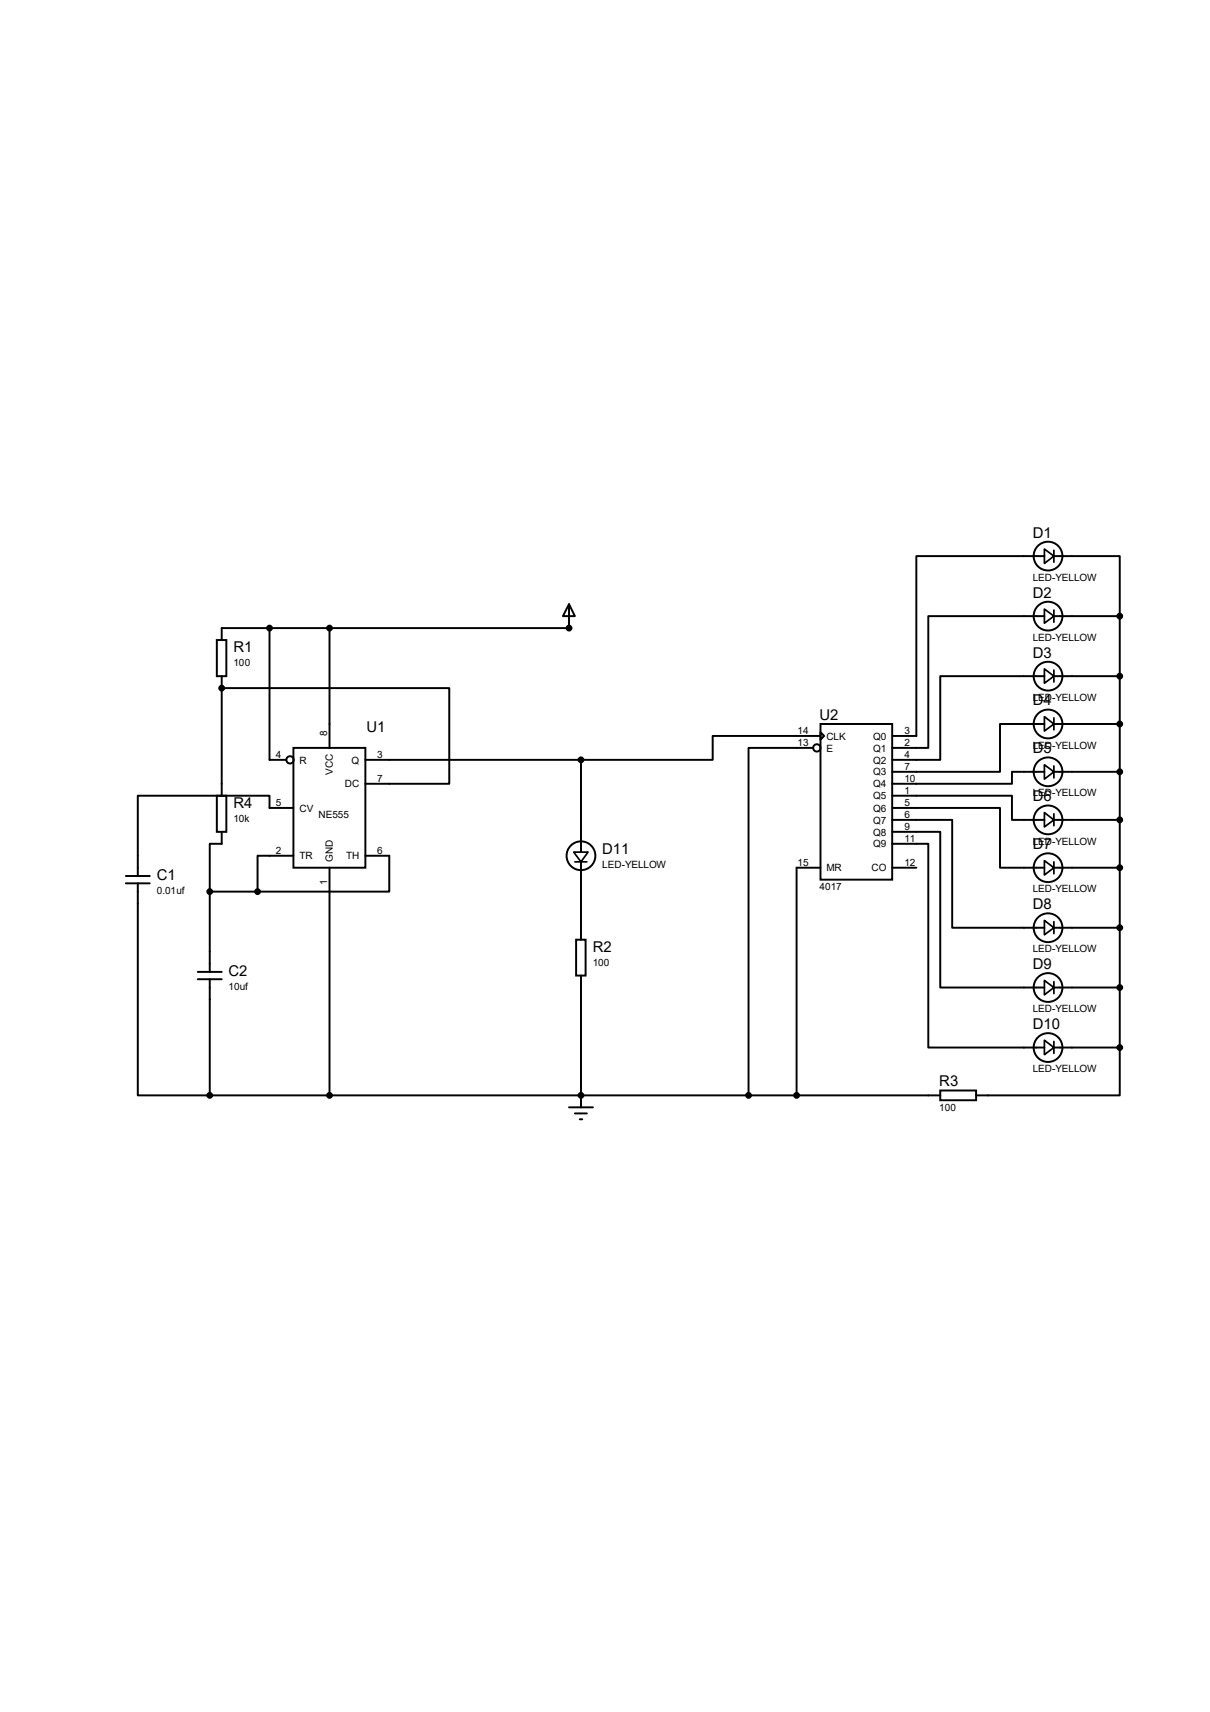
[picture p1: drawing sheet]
<svg xmlns="http://www.w3.org/2000/svg" width="210mm" height="297mm" viewBox="0 0 210 297" stroke-linecap="round" stroke-linejoin="round" font-family="sans-serif">
<g fill="#000">
<circle cx="38.5" cy="119.4" r=".17"/>
<circle cx="98.8" cy="109" r=".17"/>
<circle cx="100.8" cy="190" r=".17"/>
</g>
<g fill="none" stroke="#000" stroke-width=".34">
<path d="M181.3 96.5h-22.3v31.2h-4.1M182.9 96.5h11.5v10.4M37.6 111h1.7v6.3h-1.7zM38.5 119.4h39.5v16.6h-14.6M38.5 117.3v20.7M46.8 109v22.8h2.9M57.2 109v20.8M98.8 104.8l1 2.1h-2.1zM98.8 104.8v4.2h-60.3v2M181.3 106.9h-20.2v22.9h-6.2M181.3 117.3h-18.1v14.5h-8.3M182.9 106.9h11.5"/>
<path d="M182.9 117.3h11.5M194.4 106.9v74.8M37.6 138h1.7v6.3h-1.7zM50.9 129.8h12.5v20.7h-12.5zM63.4 131.8h37.4M100.8 131.8v16M141.1 129.8h-11.2v60.2M142.4 125.6h12.5v27h-12.5zM142.4 127l.6 .7-.6 .6zM142.4 127.7h-18.7v4.1h-22.9M154.9 138h20.7v4.2h5.7M181.3 125.6h-7.7v8.3h-18.7"/>
<path d="M181.3 133.9h-5.7v2.1h-20.7M182.9 125.6h11.5M182.9 133.9h11.5M21.8 152h4.2M21.8 153.2h4.2M23.9 153.2v36.8h12.5M36.4 154.7v13.9M36.4 154.7h8.3M38.5 144.3v2.1h-2.1v8.3M50.9 140.2h-4.1v-2.2h-22.9v14M50.9 148.5h-6.2v6.2M57.2 150.5v39.5"/>
<path d="M63.4 148.5h4.2v6.2h-22.9M100.8 149.5v13.5M142.4 150.5h-4.1v39.5M154.9 146.4h6.2v35.3h20.2M154.9 144.3h8.3v27h18.1M154.9 142.2h10.4v18.8h16M154.9 140.2h18.7v10.3h7.7M154.9 150.5h4.1M182.9 142.2h11.5M182.9 150.5h11.5M34.3 168.6h4.2M34.3 169.9h4.2"/>
<path d="M36.4 169.9v20.1M100 163h1.6v6.2h-1.6zM100.8 169.2v22.9M182.9 171.3h11.5M182.9 161h11.5M36.4 190h126.8M98.8 192.1h4.1M99.8 193.2h2.1M100.6 194.2h.4M163.2 189.2h6.2v1.7h-6.2zM182.9 181.7h11.5M194.4 181.7v8.3h-25"/>
<circle cx="181.9" cy="96.5" r="2.5"/>
<circle cx="181.9" cy="106.9" r="2.5"/>
<circle cx="181.9" cy="117.3" r="2.5"/>
<circle cx="50.3" cy="131.8" r=".64"/>
<circle cx="141.8" cy="129.8" r=".64"/>
<circle cx="181.9" cy="133.9" r="2.5"/>
<circle cx="181.9" cy="125.6" r="2.5"/>
<circle cx="100.8" cy="148.5" r="2.5"/>
<circle cx="181.9" cy="150.5" r="2.5"/>
<circle cx="181.9" cy="142.2" r="2.5"/>
<circle cx="181.9" cy="161" r="2.5"/>
<circle cx="181.9" cy="171.3" r="2.5"/>
<circle cx="181.9" cy="181.7" r="2.5"/>
</g>
<g fill="#000" stroke="#000" stroke-width=".34">
<circle cx="38.5" cy="119.4" r=".42"/>
<circle cx="46.8" cy="109" r=".42"/>
<circle cx="57.2" cy="109" r=".42"/>
<circle cx="98.8" cy="109" r=".42"/>
<circle cx="194.4" cy="106.9" r=".42"/>
<circle cx="194.4" cy="117.3" r=".42"/>
<circle cx="100.8" cy="131.8" r=".42"/>
<circle cx="194.4" cy="133.9" r=".42"/>
<circle cx="194.4" cy="125.6" r=".42"/>
<circle cx="36.4" cy="154.7" r=".42"/>
<circle cx="44.7" cy="154.7" r=".42"/>
<circle cx="194.4" cy="142.2" r=".42"/>
<circle cx="194.4" cy="150.5" r=".42"/>
<circle cx="194.4" cy="171.3" r=".42"/>
<circle cx="194.4" cy="161" r=".42"/>
<circle cx="36.4" cy="190" r=".42"/>
<circle cx="57.2" cy="190" r=".42"/>
<circle cx="100.8" cy="190" r=".42"/>
<circle cx="129.9" cy="190" r=".42"/>
<circle cx="138.3" cy="190" r=".42"/>
<circle cx="194.4" cy="181.7" r=".42"/>
</g>
<g fill="none" stroke="#000" stroke-width=".3">
<path d="M181.3 95.2l1.6 1.3-1.6 1.2zM182.9 95.5v2M181.3 105.7l1.6 1.2-1.6 1.2zM181.3 116l1.6 1.3-1.6 1.2zM182.9 105.8v2.1M182.9 116.2v2.1M181.3 124.3l1.6 1.3-1.6 1.2zM181.3 132.7l1.6 1.2-1.6 1.3zM182.9 124.5v2.1M182.9 132.9v2.1M99.6 147.8h2.5l-1.3 1.7zM99.8 149.5h2.1"/>
<path d="M181.3 159.7l1.6 1.3-1.6 1.2zM181.3 141l1.6 1.2-1.6 1.3zM181.3 149.3l1.6 1.2-1.6 1.3zM182.9 141.2v2.1M182.9 149.5v2.1M182.9 159.9v2.1M181.3 170.1l1.6 1.2-1.6 1.3zM182.9 170.3v2.1M181.3 180.5l1.6 1.2-1.6 1.3zM182.9 180.7v2.1"/>
</g>
<g font-size="2.6">
<text x="179.2" y="93.3">D1</text>
<text x="179.2" y="103.7">D2</text>
<text x="40.5" y="113.2">R1</text>
<text x="179.2" y="114.1">D3</text>
<text x="142.2" y="124.9">U2</text>
<text x="179.2" y="122.4">D4</text>
<text x="63.6" y="127">U1</text>
<text x="179.2" y="130.7">D5</text>
<text x="40.5" y="140.3">R4</text>
<text x="179.2" y="139">D6</text>
<text x="104.5" y="148.1">D11</text>
<text x="179.2" y="147.3">D7</text>
<text x="27.2" y="152.7">C1</text>
<text x="179.2" y="157.7">D8</text>
<text x="102.9" y="165.2">R2</text>
<text x="39.7" y="169.3">C2</text>
<text x="179.2" y="168.1">D9</text>
<text x="179.2" y="178.5">D10</text>
<text x="163" y="188.5">R3</text>
</g>
<g font-size="1.7">
<text x="179.2" y="100.8">LED-YELLOW</text>
<text x="179.2" y="111.2">LED-YELLOW</text>
<text x="40.5" y="115.6">100</text>
<text x="179.2" y="121.5">LED-YELLOW</text>
<text x="47.9" y="131.5">4</text>
<text x="56.8" y="127.7" transform="rotate(-90 56.8 127.7)">8</text>
<text x="65.5" y="131.5">3</text>
<text x="138.4" y="127.4">14</text>
<text x="138.4" y="129.5">13</text>
<text x="143.4" y="128.3">CLK</text>
<text x="143.4" y="130.4">E</text>
<text x="151.6" y="128.3">Q0</text>
<text x="151.6" y="130.4">Q1</text>
<text x="157" y="127.4">3</text>
<text x="157" y="129.5">2</text>
<text x="157" y="131.5">4</text>
<text x="179.2" y="129.9">LED-YELLOW</text>
<text x="52" y="132.5">R</text>
<text x="57.7" y="134.4" transform="rotate(-90 57.7 134.4)">VCC</text>
<text x="59.9" y="136.6">DC</text>
<text x="61" y="132.5">Q</text>
<text x="65.5" y="135.7">7</text>
<text x="151.6" y="132.5">Q2</text>
<text x="151.6" y="134.5">Q3</text>
<text x="151.6" y="136.6">Q4</text>
<text x="157" y="133.6">7</text>
<text x="157" y="135.7">10</text>
<text x="157" y="137.8">1</text>
<text x="40.5" y="142.6">10k</text>
<text x="47.9" y="139.9">5</text>
<text x="52" y="140.8">CV</text>
<text x="55.3" y="141.9">NE555</text>
<text x="151.6" y="138.7">Q5</text>
<text x="151.6" y="140.8">Q6</text>
<text x="151.6" y="142.9">Q7</text>
<text x="157" y="139.9">5</text>
<text x="157" y="141.9">6</text>
<text x="179.2" y="138.2">LED-YELLOW</text>
<text x="47.9" y="148.2">2</text>
<text x="52" y="149.1">TR</text>
<text x="57.7" y="149.5" transform="rotate(-90 57.7 149.5)">GND</text>
<text x="60.1" y="149.1">TH</text>
<text x="65.5" y="148.2">6</text>
<text x="151.6" y="144.9">Q8</text>
<text x="151.6" y="147">Q9</text>
<text x="157" y="144">9</text>
<text x="157" y="146.1">11</text>
<text x="179.2" y="146.5">LED-YELLOW</text>
<text x="27.2" y="155.1">0.01uf</text>
<text x="56.8" y="153.6" transform="rotate(-90 56.8 153.6)">1</text>
<text x="104.5" y="150.5">LED-YELLOW</text>
<text x="138.4" y="150.2">15</text>
<text x="142.2" y="154.4">4017</text>
<text x="143.4" y="151.2">MR</text>
<text x="151.3" y="151.2">CO</text>
<text x="157" y="150.2">12</text>
<text x="179.2" y="154.8">LED-YELLOW</text>
<text x="102.9" y="167.6">100</text>
<text x="179.2" y="165.2">LED-YELLOW</text>
<text x="39.7" y="171.7">10uf</text>
<text x="179.2" y="175.6">LED-YELLOW</text>
<text x="179.2" y="186">LED-YELLOW</text>
<text x="163" y="192.7">100</text>
</g>
</svg>
